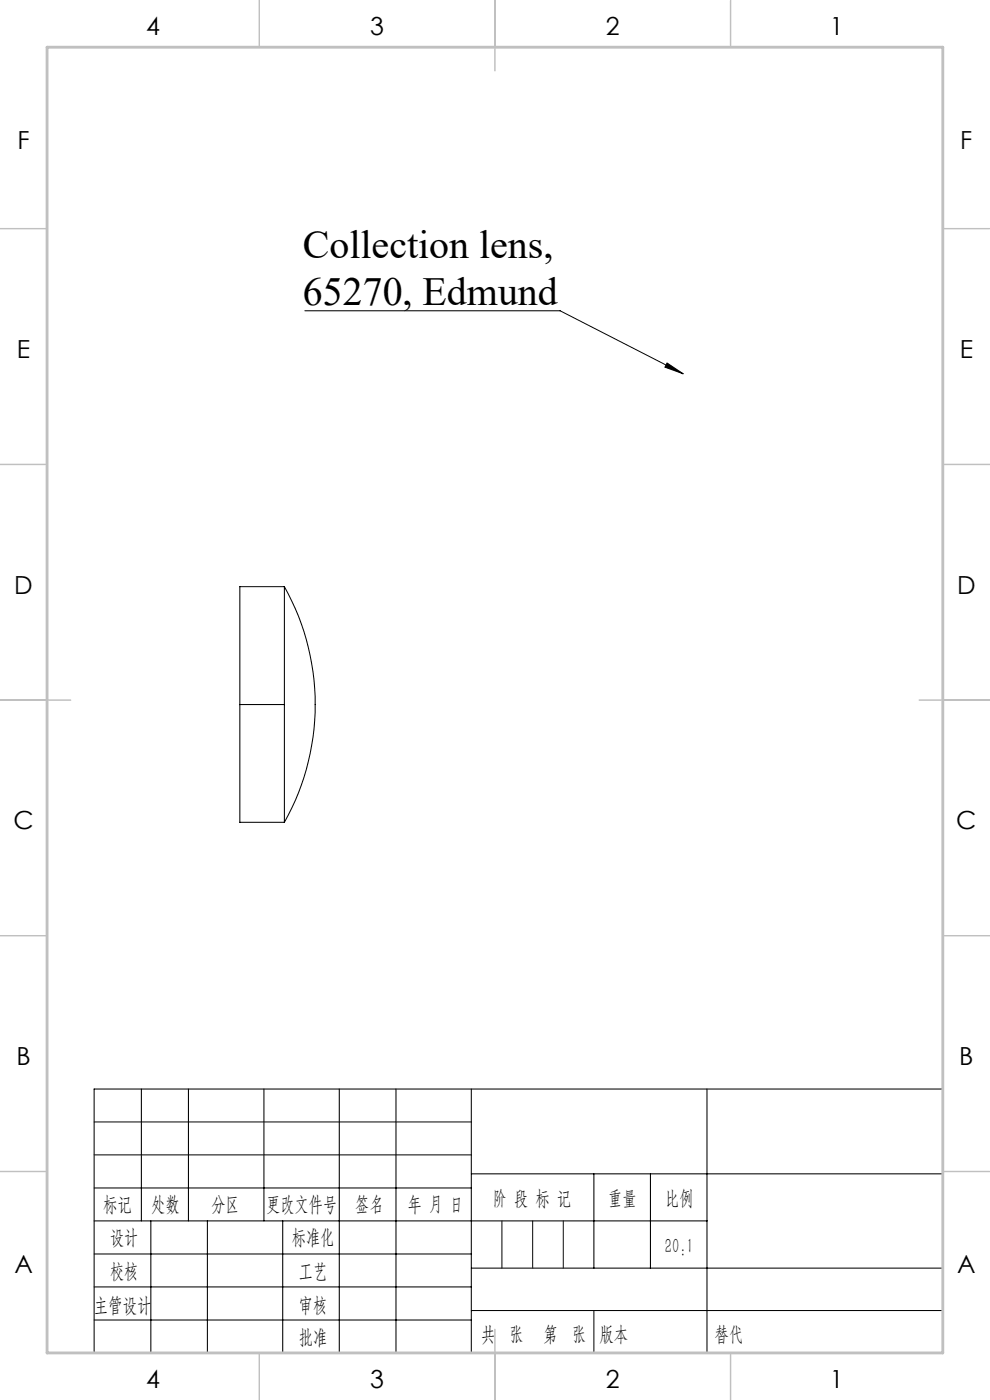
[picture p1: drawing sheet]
<svg xmlns="http://www.w3.org/2000/svg" width="210mm" height="297mm" viewBox="0 0 210 297" stroke-linecap="round" stroke-linejoin="round" font-family="sans-serif">
<path d="M64.7 65.9h54.1l26.1 13.4M141.5 77l3.4 2.3-3.9-1.4zM20 238h80M20 245h80" fill="none" stroke="#000" stroke-width=".21"/>
<g fill="none" stroke="#000" stroke-width=".22">
<path d="M60.3 124.5a51.1 51.1 0 0 1 0 49.9M60.3 124.5v25M60.3 124.5h-9.4v25M50.9 149.5h9.4M50.9 149.5v24.9h9.4M60.3 149.5v24.9M30 231v28M40 231v28M56 231v28M72 231v56M84 231v56M100 231v56"/>
<path d="M150 231v56M200 231h-180v56M20 252h80M20 259h130M32 259v28M44 259v28M60 259v28M100 249h100M126 249v20M138 249v20M20 266h80M20 273h80"/>
<path d="M100 269h100M100 278h100M20 280h80"/>
</g>
<path d="M106.5 259v10M113 259v10M119.5 259v10" fill="none" stroke="#0a0605" stroke-width=".21"/>
<path d="M126 278v9" fill="none" stroke="#0a0605" stroke-width=".22"/>
<g fill="none" stroke="#c0c0c0" stroke-width=".3">
<path d="M55 0v10M105 0v15M155 0v10M0 48.5h10M200 48.5h10M0 98.5h10M200 98.5h10M0 148.5h15M195 148.5h15M0 198.5h10M200 198.5h10M0 248.5h10"/>
<path d="M200 248.5h10M55 287v10M105 282v15M155 287v10"/>
</g>
<path d="M10 10h190v277h-190z" fill="none" stroke="#c0c0c0" stroke-width=".6"/>
<path d="M141.5 77l3.4 2.3-3.9-1.4z" fill="#000"/>
<g font-size="8.5">
<text x="64.2" y="54.8">Collection lens,</text>
<text x="64.2" y="64.7">65270, Edmund</text>
</g>
<g font-size="5.3">
<text x="31" y="7.4">4</text>
<text x="78.5" y="7.4">3</text>
<text x="128.5" y="7.4">2</text>
<text x="176" y="7.4">1</text>
<text x="3.7" y="31.7">F</text>
<text x="203.7" y="31.7">F</text>
<text x="3.6" y="75.9">E</text>
<text x="203.6" y="75.9">E</text>
<text x="3" y="125.9">D</text>
<text x="203" y="125.9">D</text>
<text x="2.8" y="175.9">C</text>
<text x="202.8" y="175.9">C</text>
<text x="3.5" y="225.9">B</text>
<text x="203.5" y="225.9">B</text>
<text x="3" y="270.2">A</text>
<text x="203" y="270.2">A</text>
<text x="31" y="294.4">4</text>
<text x="78.5" y="294.4">3</text>
<text x="128.5" y="294.4">2</text>
<text x="176" y="294.4">1</text>
</g>
<g font-size="4.4">
<text x="21.9" y="256.9">标记</text>
<text x="32.1" y="256.9">处数</text>
<text x="44.9" y="256.9">分区</text>
<text x="56.5" y="256.9">更改文件号</text>
<text x="75.4" y="256.9">签名</text>
<text x="86.5" y="256.9">年 月 日</text>
<text x="104.5" y="255.6">阶 段 标 记</text>
<text x="129" y="255.6">重量</text>
<text x="141.1" y="255.6">比例</text>
<text x="23.3" y="263.9">设计</text>
<text x="61.9" y="263.9">标准化</text>
<text x="141" y="265.7">20:1</text>
<text x="23.3" y="271.1">校核</text>
<text x="63.4" y="271">工艺</text>
<text x="19.9" y="278.3">主管设计</text>
<text x="63.4" y="278.3">审核</text>
<text x="63.4" y="285.2">批准</text>
<text x="102.1" y="284.4">共 张</text>
<text x="115.3" y="284.4">第 张</text>
<text x="127.1" y="284.4">版本</text>
</g>
<text font-size="4.4" fill="#0a0605" x="151.6" y="284.4">替代</text>
</svg>
